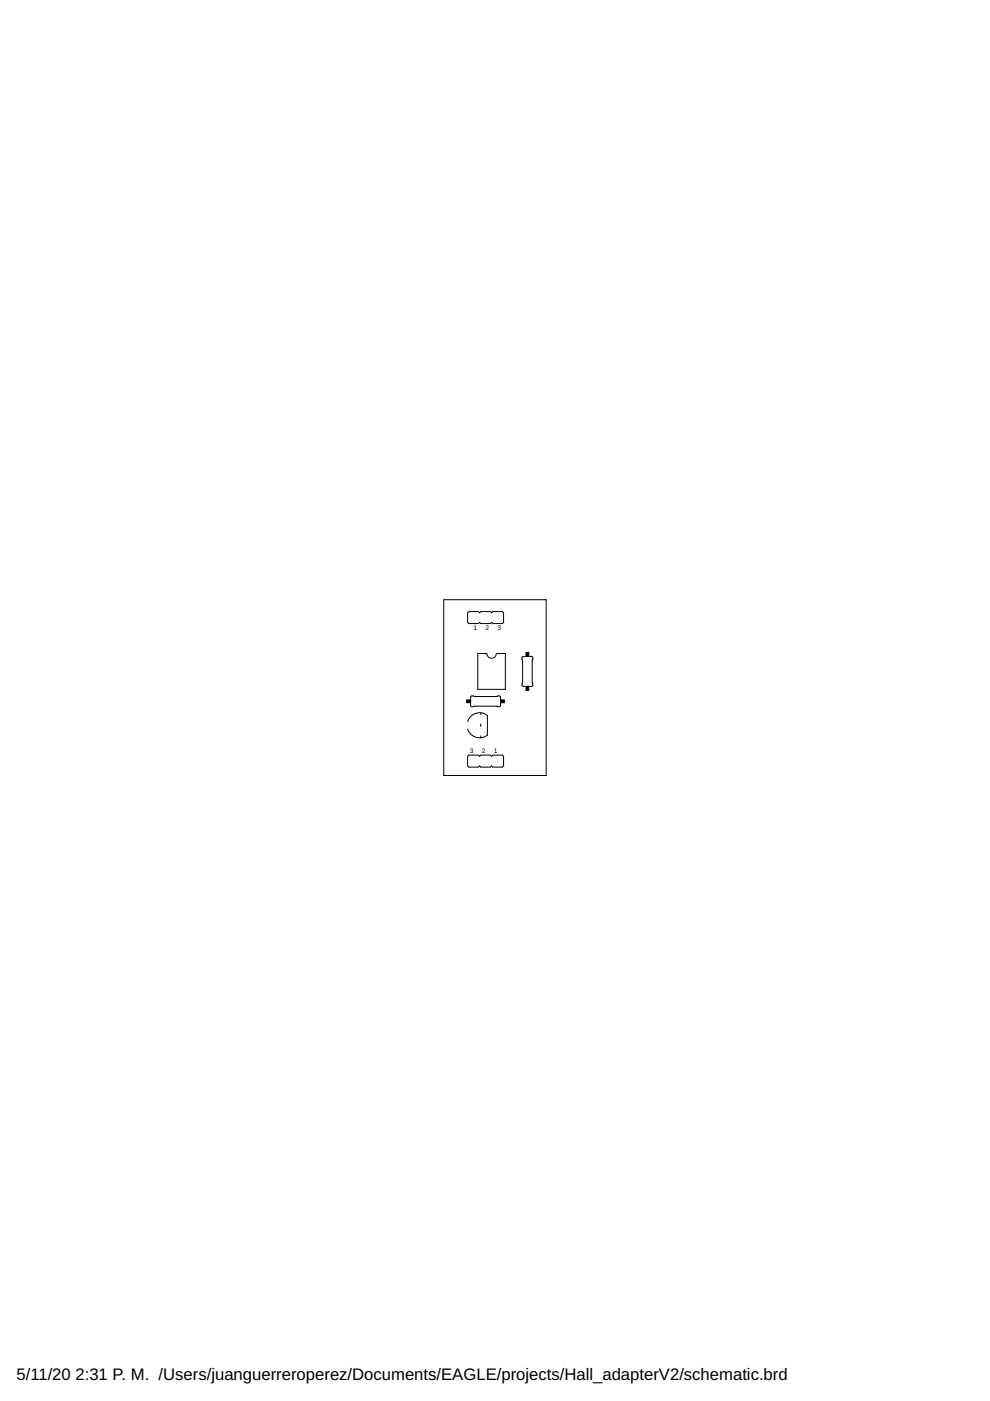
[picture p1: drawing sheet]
<svg xmlns="http://www.w3.org/2000/svg" width="210mm" height="297mm" viewBox="0 0 210 297" stroke-linecap="round" stroke-linejoin="round" font-family="sans-serif">
<path d="M94.1 127.1h21.7v37.3h-21.7zM99.1 129.9l.3-.2h2l.3 .2 .2-.2h2.1l.2 .2 .3-.2h2l.3 .2v2.1l-.3 .2h-2l-.3-.2-.2 .2h-2.1l-.2-.2-.3 .2h-2l-.3-.2zM101.3 138.6h1.9a1.02 1.02 0 0 0 1 1 1.02 1.02 0 0 0 1-1h1.9v7.6h-5.8zM110.8 139.3l1.9-.1 .2 .1-.1 5.5 .2 .5-.2 .2h-1.9l-.2-.1zM99.1 153a2.67 2.67 0 0 1 4.2-1.3v4.2l-.6 .4-.8 .1M99.1 154.6a2.67 2.67 0 0 0 2.8 1.8M99.8 147.7l.2-.1 .5 .1 5.5-.1 .1 .2v1.9l-.2 .1-.5-.1-5.5 .1-.1-.2zM101.9 151.1v.4M101.9 153.5v.6M101.9 156v.4M99.4 160.1h2l.3 .3 .2-.3h2.1l.2 .3 .3-.3h2l.3 .3v2l-.3 .2h-2l-.3-.2-.2 .2h-2.1l-.2-.2-.3 .2h-2l-.3-.2v-2z" fill="none" stroke="#000" stroke-width=".21"/>
<path d="M111.5 138.3h.6v.9h-.6zM98.9 148.4h.9v.6h-.9zM106.1 148.4h.9v.6h-.9zM111.5 145.5h.6v.9h-.6z" fill="#000" stroke="#000" stroke-width=".21"/>
<g font-size="3.5">
<text x="3.5" y="292.5">5/11/20</text>
<text x="16" y="292.5">2:31 P. M. /Users/juanguerreroperez/Documents/EAGLE/projects/Hall_adapterV2/schematic.brd</text>
</g>
<g font-size="1.4">
<text x="100.4" y="133.6">1</text>
<text x="103" y="133.6">2</text>
<text x="105.5" y="133.6">3</text>
<text x="99.6" y="159.7">3</text>
<text x="102.2" y="159.7">2</text>
<text x="104.7" y="159.7">1</text>
</g>
</svg>
